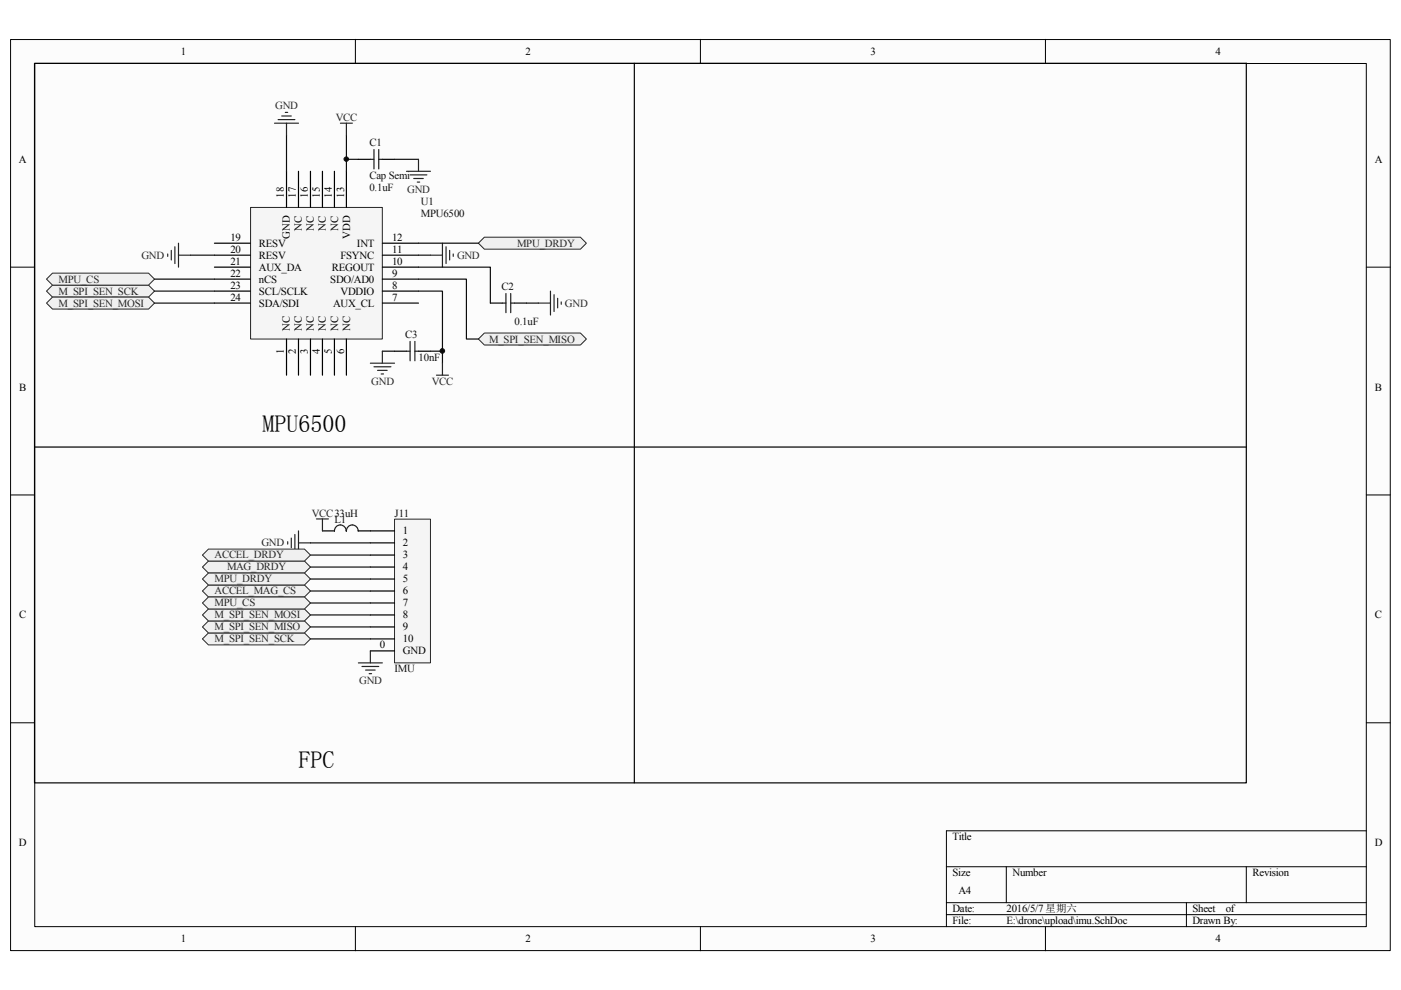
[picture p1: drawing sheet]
<svg xmlns="http://www.w3.org/2000/svg" width="297mm" height="210mm" viewBox="0 0 297 210" stroke-linecap="round" stroke-linejoin="round" font-family="sans-serif">
<path d="M2.3 8.4h292.5v193.1h-292.5z" fill="#fcfcfc"/>
<path d="M2.2 8.4h292.6v193.1h-292.6z" fill="none" stroke="#000" stroke-width=".21"/>
<path d="M7.4 13.5h282.3v183h-282.3z" fill="#fcfcfc"/>
<g fill="none" stroke="#000" stroke-width=".21">
<path d="M7.4 13.5h282.3v183h-282.3zM75.3 8.3v5.1M148.5 8.3v5.1M221.7 8.3v5.1M2.2 56.6h5.1M289.7 56.6h5.1M2.2 104.9h5.1M289.7 104.9h5.1M2.2 153.2h5.1M289.7 153.2h5.1M289.7 176.1h-89v20.4M75.3 196.5v5.1"/>
<path d="M148.5 196.5v5.1M200.7 183.8h89M200.7 191.4h89M200.7 193.9h89M213.4 183.8v7.6M221.7 196.5v5.1M251.5 191.4v5.1M264.2 183.8v7.6"/>
</g>
<path d="M101.4 51.6l1.3-1.3h20.4l1.2 1.3-1.2 1.2h-20.4z" fill-rule="evenodd" fill="#f0f0f0"/>
<path d="M101.4 51.6l1.3-1.3h20.4l1.2 1.3-1.2 1.2h-20.4z" fill="none" stroke="#262626" stroke-width=".21"/>
<path d="M9.9 61.7l1.2-1.2h20.4l1.3 1.2-1.3 1.3h-20.4z" fill-rule="evenodd" fill="#f0f0f0"/>
<path d="M9.9 61.7l1.2-1.2h20.4l1.3 1.2-1.3 1.3h-20.4z" fill="none" stroke="#262626" stroke-width=".21"/>
<path d="M101.4 71.9l1.3-1.3h20.4l1.2 1.3-1.2 1.3h-20.4z" fill-rule="evenodd" fill="#f0f0f0"/>
<path d="M101.4 71.9l1.3-1.3h20.4l1.2 1.3-1.2 1.3h-20.4z" fill="none" stroke="#262626" stroke-width=".21"/>
<path d="M9.9 64.3l1.2-1.3h20.4l1.3 1.3-1.3 1.2h-20.4z" fill-rule="evenodd" fill="#f0f0f0"/>
<path d="M9.9 64.3l1.2-1.3h20.4l1.3 1.3-1.3 1.2h-20.4z" fill="none" stroke="#262626" stroke-width=".21"/>
<path d="M9.9 59.2l1.2-1.3h20.4l1.3 1.3-1.3 1.3h-20.4z" fill-rule="evenodd" fill="#f0f0f0"/>
<path d="M9.9 59.2l1.2-1.3h20.4l1.3 1.3-1.3 1.3h-20.4z" fill="none" stroke="#262626" stroke-width=".21"/>
<path d="M83.7 110.1h7.6v30.4h-7.6z" fill="#f5f5f5"/>
<path d="M83.6 110.1h7.7v30.4h-7.7z" fill="none" stroke="#262626" stroke-width=".21"/>
<path d="M68.4 112.6h2.5M76 112.6h7.6M78.5 115.1h5.1M78.5 117.7h5.1M78.5 120.2h5.1M78.5 122.8h5.1M78.5 125.3h5.1M78.5 127.8h5.1M78.5 138h5.1M78.5 130.4h5.1M78.5 132.9h5.1M78.5 135.5h5.1" fill="none" stroke="#000" stroke-width=".25"/>
<path d="M61 114.9v.5M61.8 114.1v2M62.5 113.3v3.6M63.3 112.6v5.1M63.3 115.1h2.5" fill="none" stroke="#262626" stroke-width=".25"/>
<path d="M70.9 112.6a1.25 1.25 0 0 1 1.3-1.3 1.25 1.25 0 0 1 1.2 1.3M73.4 112.6a1.25 1.25 0 0 1 1.3-1.3 1.25 1.25 0 0 1 1.2 1.3" fill="none" stroke="#1c1c1c" stroke-width=".25"/>
<path d="M42.9 120.2l1.3-1.2h20.4l1.2 1.2-1.2 1.3h-20.4z" fill-rule="evenodd" fill="#f0f0f0"/>
<path d="M42.9 120.2l1.3-1.2h20.4l1.2 1.2-1.2 1.3h-20.4z" fill="none" stroke="#262626" stroke-width=".21"/>
<path d="M65.8 117.7h12.7M65.8 120.2h12.7" fill="none" stroke="#0e0e0e" stroke-width=".25"/>
<path d="M42.9 135.5l1.3-1.3h20.4l1.2 1.3-1.2 1.2h-20.4z" fill-rule="evenodd" fill="#f0f0f0"/>
<path d="M42.9 135.5l1.3-1.3h20.4l1.2 1.3-1.2 1.2h-20.4z" fill="none" stroke="#262626" stroke-width=".21"/>
<path d="M42.9 132.9l1.3-1.2h20.4l1.2 1.2-1.2 1.3h-20.4z" fill-rule="evenodd" fill="#f0f0f0"/>
<path d="M42.9 132.9l1.3-1.2h20.4l1.2 1.2-1.2 1.3h-20.4z" fill="none" stroke="#262626" stroke-width=".21"/>
<path d="M42.9 130.4l1.3-1.3h20.4l1.2 1.3-1.2 1.3h-20.4z" fill-rule="evenodd" fill="#f0f0f0"/>
<path d="M42.9 130.4l1.3-1.3h20.4l1.2 1.3-1.2 1.3h-20.4z" fill="none" stroke="#262626" stroke-width=".21"/>
<path d="M42.9 117.7l1.3-1.3h20.4l1.2 1.3-1.2 1.3h-20.4z" fill-rule="evenodd" fill="#f0f0f0"/>
<path d="M42.9 117.7l1.3-1.3h20.4l1.2 1.3-1.2 1.3h-20.4z" fill="none" stroke="#262626" stroke-width=".21"/>
<path d="M42.9 125.3l1.3-1.3h20.4l1.2 1.3-1.2 1.3h-20.4z" fill-rule="evenodd" fill="#f0f0f0"/>
<path d="M42.9 125.3l1.3-1.3h20.4l1.2 1.3-1.2 1.3h-20.4z" fill="none" stroke="#262626" stroke-width=".21"/>
<path d="M42.9 122.8l1.3-1.3h20.4l1.2 1.3-1.2 1.2h-20.4z" fill-rule="evenodd" fill="#f0f0f0"/>
<path d="M42.9 122.8l1.3-1.3h20.4l1.2 1.3-1.2 1.2h-20.4z" fill="none" stroke="#262626" stroke-width=".21"/>
<path d="M42.9 127.8l1.3-1.2h20.4l1.2 1.2-1.2 1.3h-20.4z" fill-rule="evenodd" fill="#f0f0f0"/>
<path d="M42.9 127.8l1.3-1.2h20.4l1.2 1.2-1.2 1.3h-20.4z" fill="none" stroke="#262626" stroke-width=".21"/>
<path d="M65.8 115.1h12.7M65.8 122.8h12.7M65.8 125.3h12.7M65.8 127.8h12.7M65.8 130.4h12.7M65.8 132.9h12.7M65.8 135.5h12.7" fill="none" stroke="#0e0e0e" stroke-width=".25"/>
<path d="M78.5 138v2.5M76 140.5h5.1M76.7 141.3h3.6M77.5 142.1h2M78.3 142.8h.5" fill="none" stroke="#262626" stroke-width=".25"/>
<path d="M53.2 44h27.9v27.9h-27.9z" fill="#f5f5f5"/>
<path d="M53.1 44h28v27.9h-28z" fill="none" stroke="#262626" stroke-width=".21"/>
<g fill="none" stroke="#000" stroke-width=".25">
<path d="M7.3 13.4h256.9v152.6h-256.9zM134.5 13.4v152.6M60.7 36.3v7.6M63.3 36.3v7.6M65.8 36.3v7.6M68.4 36.3v7.6M70.9 36.3v7.6M73.4 36.3v7.6M76 33.8h2.5M81.1 33.8h2.5M45.5 59.2h7.6M45.5 56.6h7.6"/>
<path d="M45.5 54.1h7.6M45.5 51.6h7.6M81.1 59.2h7.6M81.1 56.6h7.6M81.1 54.1h7.6M81.1 51.6h7.6M45.5 64.3h7.6M45.5 61.7h7.6M60.7 71.9v7.6M63.3 71.9v7.6M65.8 71.9v7.6M68.4 71.9v7.6"/>
<path d="M70.9 71.9v7.6M73.4 71.9v7.6M81.1 64.3h7.6M81.1 61.7h7.6M83.6 74.5h2.6M88.7 74.5h2.6M104 64.3h2.5M109 64.3h2.6M7.3 94.8h256.9"/>
</g>
<g fill="none" stroke="#0e0e0e" stroke-width=".25">
<path d="M60.7 28.7v7.6M73.4 28.7v7.6M73.4 33.8h2.6M83.6 33.8h5.1M32.8 59.2h12.7M40.4 54.1h5.1M88.7 56.6h15.3v7.7M88.7 59.2h10.2v12.7h2.5M88.7 54.1h2.6M88.7 51.6h12.7M32.8 64.3h12.7M32.8 61.7h12.7"/>
<path d="M81.1 74.5h2.5M88.7 61.7h5.1v15.3M91.3 74.5h2.5M111.6 64.3h2.6"/>
</g>
<g fill="none" stroke="#262626" stroke-width=".25">
<path d="M58.2 26.1h5.1M59 25.4h3.5M59.7 24.6h2.1M60.5 23.8h.5M60.7 26.1v2.6M72.2 26.1h2.5M73.4 26.1v2.6M86.2 36.3h5.1M86.9 37.1h3.6M87.7 37.8h2M88.5 38.6h.5M88.7 33.8v2.5"/>
<path d="M35.6 53.8v.6M36.3 53.1v2M37.1 52.3v3.6M37.8 51.6v5M37.8 54.1h2.6M91.3 54.1h2.5M93.8 51.6v5M94.6 52.3v3.6M95.3 53.1v2M96.1 53.8v.6M78.5 77h5.1M79.3 77.8h3.6"/>
<path d="M80 78.5h2.1M80.8 79.3h.5M81.1 74.5v2.5M92.5 79.5h2.6M93.8 77v2.5M114.2 64.3h2.5M116.7 61.7v5.1M117.5 62.5v3.5M118.2 63.2v2.1M119 64v.5M67.1 110h2.5M68.4 110v2.6"/>
</g>
<path d="M78.5 33.8h.8M79.3 31.7v4.1M80.3 31.7v4.1M80.3 33.8h.8M86.2 74.5h.7M86.9 72.4v4.1M88 72.4v4.1M88 74.5h.7M106.5 64.3h.8M107.3 62.2v4.1M108.3 62.2v4.1M108.3 64.3h.7" fill="none" stroke="#1c1c1c" stroke-width=".25"/>
<circle cx="73.4" cy="33.7" r=".48" fill="#0e0e0e"/>
<circle cx="73.4" cy="33.7" r=".48" fill="none" stroke="#0e0e0e" stroke-width=".21"/>
<circle cx="93.8" cy="74.4" r=".49" fill="#0e0e0e"/>
<circle cx="93.8" cy="74.4" r=".49" fill="none" stroke="#0e0e0e" stroke-width=".21"/>
<g font-size="5.1">
<text x="55.7" y="91.5">MPU6500</text>
<text x="63.3" y="162.7">FPC</text>
</g>
<g font-size="2.3">
<text x="38.3" y="11.6">1</text>
<text x="111.4" y="11.6">2</text>
<text x="184.6" y="11.6">3</text>
<text x="257.7" y="11.6">4</text>
<text x="4" y="34.5">A</text>
<text x="291.5" y="34.5">A</text>
<text x="60.2" y="41.9" transform="rotate(-90 60.2 41.9)">18</text>
<text x="62.7" y="41.9" transform="rotate(-90 62.7 41.9)">17</text>
<text x="65.3" y="41.9" transform="rotate(-90 65.3 41.9)">16</text>
<text x="67.8" y="41.9" transform="rotate(-90 67.8 41.9)">15</text>
<text x="70.4" y="41.9" transform="rotate(-90 70.4 41.9)">14</text>
<text x="72.9" y="41.9" transform="rotate(-90 72.9 41.9)">13</text>
<text x="48.9" y="51">19</text>
<text x="48.9" y="53.6">20</text>
<text x="54.9" y="52.3">RESV</text>
<text x="61.5" y="50.7" transform="rotate(-90 61.5 50.7)">GND</text>
<text x="64" y="48.9" transform="rotate(-90 64 48.9)">NC</text>
<text x="66.5" y="48.9" transform="rotate(-90 66.5 48.9)">NC</text>
<text x="69.1" y="48.9" transform="rotate(-90 69.1 48.9)">NC</text>
<text x="71.7" y="48.9" transform="rotate(-90 71.7 48.9)">NC</text>
<text x="74.2" y="50.7" transform="rotate(-90 74.2 50.7)">VDD</text>
<text x="75.7" y="52.3">INT</text>
<text x="83.1" y="51">12</text>
<text x="83.1" y="53.6">11</text>
<text x="48.9" y="56.1">21</text>
<text x="48.9" y="58.7">22</text>
<text x="54.9" y="54.8">RESV</text>
<text x="54.9" y="57.4">AUX_DA</text>
<text x="54.9" y="59.9">nCS</text>
<text x="70" y="59.9">SDO/AD0</text>
<text x="70.4" y="57.4">REGOUT</text>
<text x="72.2" y="54.8">FSYNC</text>
<text x="83.1" y="58.7">9</text>
<text x="83.1" y="56.1">10</text>
<text x="48.9" y="61.2">23</text>
<text x="48.9" y="63.8">24</text>
<text x="54.9" y="62.5">SCL/SCLK</text>
<text x="54.9" y="65">SDA/SDI</text>
<text x="70.6" y="65">AUX_CL</text>
<text x="72.2" y="62.5">VDDIO</text>
<text x="83.1" y="61.2">8</text>
<text x="83.1" y="63.8">7</text>
<text x="61.5" y="70.1" transform="rotate(-90 61.5 70.1)">NC</text>
<text x="64" y="70.1" transform="rotate(-90 64 70.1)">NC</text>
<text x="66.5" y="70.1" transform="rotate(-90 66.5 70.1)">NC</text>
<text x="69.1" y="70.1" transform="rotate(-90 69.1 70.1)">NC</text>
<text x="71.7" y="70.1" transform="rotate(-90 71.7 70.1)">NC</text>
<text x="74.2" y="70.1" transform="rotate(-90 74.2 70.1)">NC</text>
<text x="60.2" y="75.1" transform="rotate(-90 60.2 75.1)">1</text>
<text x="62.7" y="75.1" transform="rotate(-90 62.7 75.1)">2</text>
<text x="65.3" y="75.1" transform="rotate(-90 65.3 75.1)">3</text>
<text x="67.8" y="75.1" transform="rotate(-90 67.8 75.1)">4</text>
<text x="70.4" y="75.1" transform="rotate(-90 70.4 75.1)">5</text>
<text x="72.9" y="75.1" transform="rotate(-90 72.9 75.1)">6</text>
<text x="4.1" y="82.8">B</text>
<text x="291.5" y="82.8">B</text>
<text x="85.4" y="113.3">1</text>
<text x="85.4" y="115.9">2</text>
<text x="85.4" y="118.4">3</text>
<text x="85.4" y="120.9">4</text>
<text x="85.4" y="123.5">5</text>
<text x="4.1" y="131.1">C</text>
<text x="85.4" y="126">6</text>
<text x="85.4" y="128.6">7</text>
<text x="85.4" y="131.1">8</text>
<text x="291.5" y="131.1">C</text>
<text x="80.5" y="137.5">0</text>
<text x="85.4" y="133.6">9</text>
<text x="85.4" y="136.2">10</text>
<text x="85.4" y="138.7">GND</text>
<text x="4" y="179.4">D</text>
<text x="201.9" y="178.1">Title</text>
<text x="291.5" y="179.4">D</text>
<text x="201.9" y="185.8">Size</text>
<text x="214.7" y="185.8">Number</text>
<text x="265.6" y="185.8">Revision</text>
<text x="203.2" y="189.6">A4</text>
<text x="201.9" y="196">File:</text>
<text x="201.9" y="193.4">Date:</text>
<text x="213.4" y="196">E:\drone\upload\imu.SchDoc</text>
<text x="213.4" y="193.4">2016/5/7 星星星</text>
<text x="252.8" y="196">Drawn By:</text>
<text x="252.8" y="193.4">Sheet</text>
<text x="259.9" y="193.4">of</text>
<text x="38.3" y="199.8">1</text>
<text x="111.4" y="199.8">2</text>
<text x="184.6" y="199.8">3</text>
<text x="257.7" y="199.8">4</text>
</g>
<g font-size="2.3" fill="#262626">
<text x="58.3" y="23.1">GND</text>
<text x="71.2" y="25.6">VCC</text>
<text x="86.3" y="40.9">GND</text>
<text x="109.6" y="52.3">MPU_DRDY</text>
<text x="12.4" y="59.9">MPU_CS</text>
<text x="30" y="54.8">GND</text>
<text x="96.9" y="54.8">GND</text>
<text x="12.4" y="62.5">M_SPI_SEN_SCK</text>
<text x="12.4" y="65">M_SPI_SEN_MOSI</text>
<text x="119.8" y="65">GND</text>
<text x="103.7" y="72.6">M_SPI_SEN_MISO</text>
<text x="78.7" y="81.5">GND</text>
<text x="91.6" y="81.5">VCC</text>
<text x="66.1" y="109.5">VCC33uH</text>
<text x="45.5" y="118.4">ACCEL_DRDY</text>
<text x="55.4" y="115.9">GND</text>
<text x="45.5" y="123.5">MPU_DRDY</text>
<text x="48.1" y="120.9">MAG_DRDY</text>
<text x="45.5" y="131.1">M_SPI_SEN_MOSI</text>
<text x="45.5" y="126">ACCEL_MAG_CS</text>
<text x="45.5" y="128.6">MPU_CS</text>
<text x="45.5" y="136.2">M_SPI_SEN_SCK</text>
<text x="45.5" y="133.6">M_SPI_SEN_MISO</text>
<text x="76.2" y="145.1">GND</text>
</g>
<g font-size="2.3" fill="#0e0e0e">
<text x="78.3" y="30.9">C1</text>
<text x="78.3" y="40.6">0.1uF</text>
<text x="78.3" y="38.1">Cap Semi</text>
<text x="89.2" y="43.4">U1</text>
<text x="89.2" y="45.9">MPU6500</text>
<text x="106.3" y="61.5">C2</text>
<text x="85.9" y="71.6">C3</text>
<text x="109.1" y="68.8">0.1uF</text>
<text x="88.7" y="76.5">10nF</text>
<text x="70.9" y="110.8">L1</text>
<text x="83.6" y="109.5">J11</text>
<text x="83.6" y="142.6">IMU</text>
</g>
</svg>
